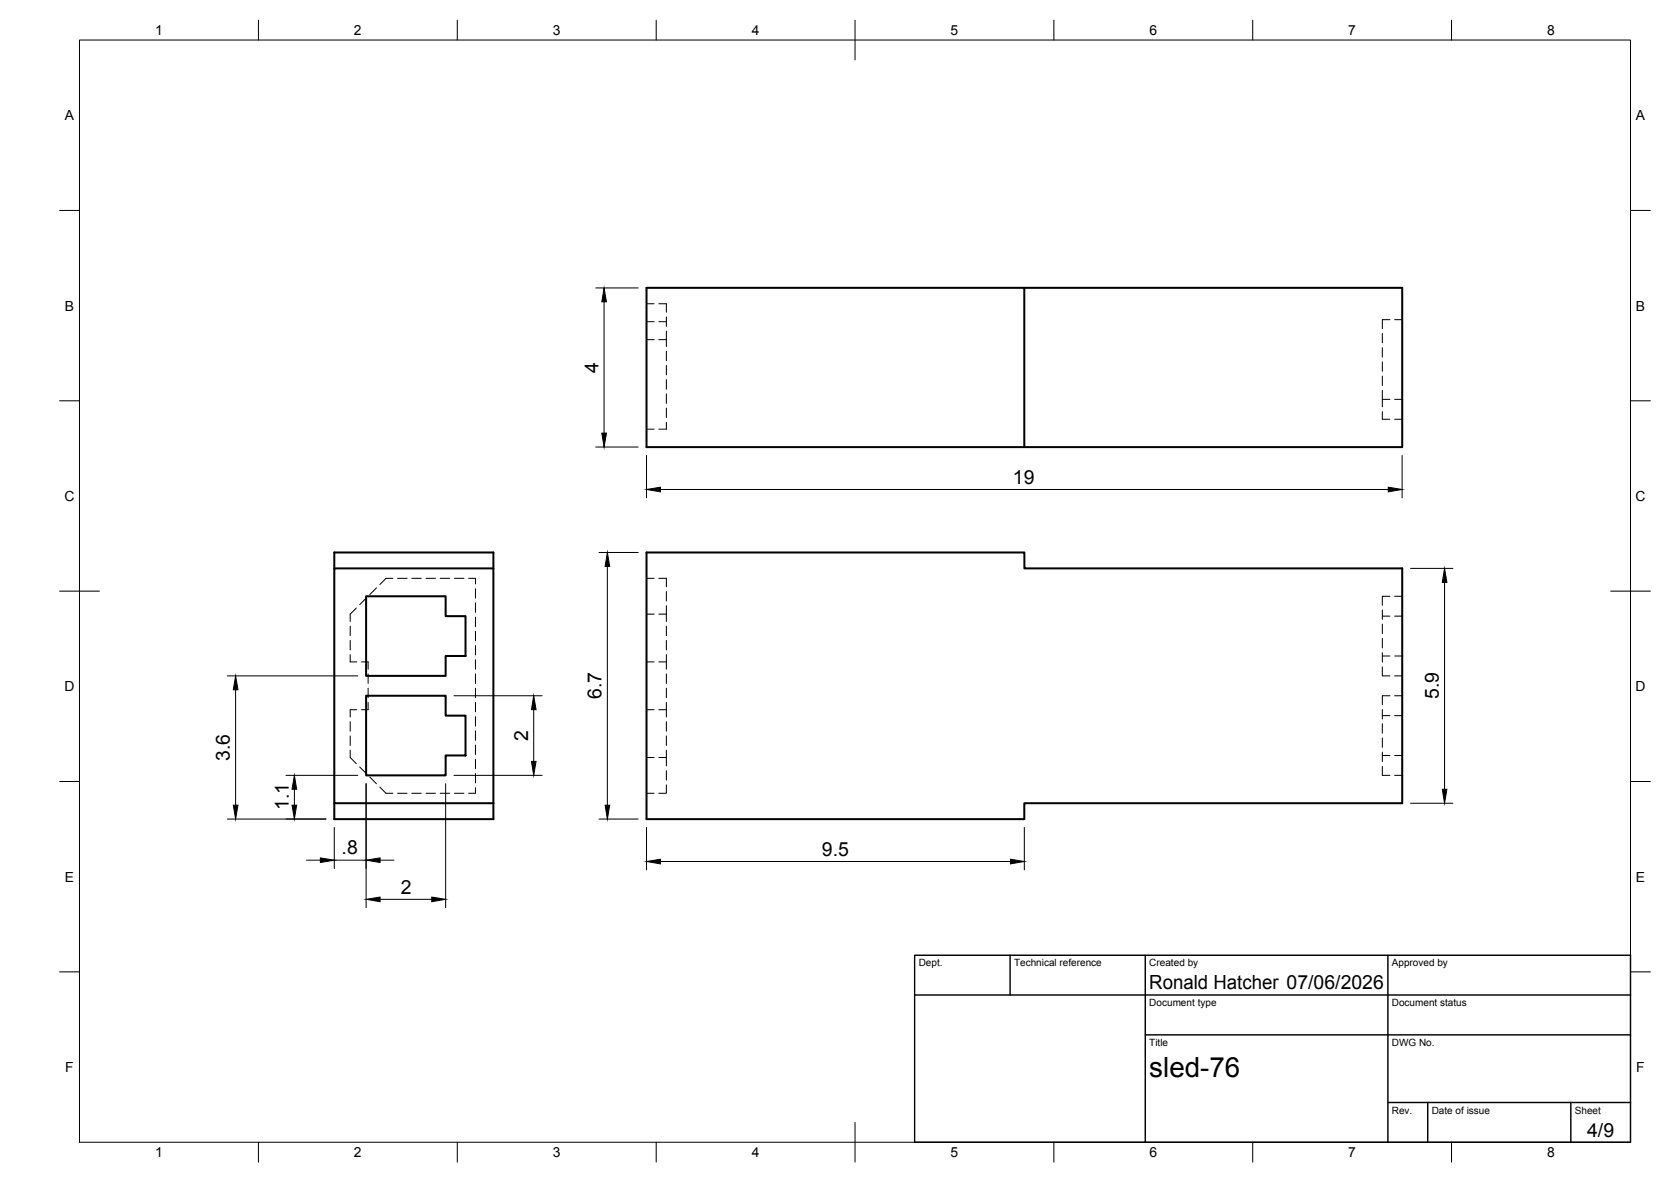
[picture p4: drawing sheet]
<svg xmlns="http://www.w3.org/2000/svg" width="420mm" height="297mm" viewBox="0 0 420 297" stroke-linecap="round" stroke-linejoin="round" font-family="sans-serif">
<!-- layer: Visible -->
<path d="M162.6 72.3h190v40.1h-190zM257.6 72.3v40.1M162.6 138.8h95v4h95v59.1h-95v4h-95zM84.1 142.8v-4h40v63.1M92.1 149.8h20v5h5v10.1h-5v4.9h-20zM124.1 142.8h-40v59.1h40M92.1 174.8h20v5h5v10.1h-5v4.9h-20zM84.1 201.9v4h40v-4" fill="none" stroke="#000" stroke-width=".51"/>
<!-- layer: Hidden -->
<g fill="none" stroke="#000" stroke-width=".25">
<path d="M162.6 76.3h1.9M165.7 76.3h1.9v2.2M167.6 79.7v2.3M162.6 80.8h1.9M162.6 85.4h1.9M165.7 80.8h1.9M165.7 85.4h1.9M167.6 83.2v3.9M167.6 88.3v2.3M167.6 91.8v2.4M167.6 95.4v2.4M167.6 99v2.4"/>
<path d="M347.6 83.8v2.4M347.6 87.4v2.4M347.6 90.9v2.4M347.6 94.5v2.4M347.6 98.1v4.2M349.5 80.3h-1.9v2.3M350.7 80.3h1.9M162.6 107.9h1.9M167.6 102.6v2.3M167.6 106.1v1.8h-1.9M347.6 103.4v2h1.9M347.6 100.4h1.9"/>
<path d="M350.7 100.4h1.9M350.7 105.4h1.9M88.1 157.4v2.4M89.6 152.8l-1.5 1.5v1.9M92.1 150.3l-1.7 1.6M94.7 147.7l-1.7 1.7M98.8 145.3h-1.8l-1.5 1.6M100 145.3h2.4M103.5 145.3h2.4M107.1 145.3h2.4M110.7 145.3h2.4M114.3 145.3h2.3"/>
<path d="M117.8 145.3h1.7v1.4M119.5 147.9v2.4M119.5 151.5v2.4M119.5 155.1v2.4M119.5 158.7v2.3M162.6 145.3h1.9M162.6 154.3h1.9M165.7 145.3h1.9v2.2M165.7 154.3h1.9M167.6 148.7v2.3M167.6 152.2v4M167.6 157.4v2.4"/>
<path d="M347.6 153.3v2.4M347.6 156.9v2.3M347.6 154.8h1.9M349.5 149.8h-1.9v2.3M350.7 149.8h1.9M350.7 154.8h1.9M88.1 164.5v1.8h1.6M88.1 160.9v2.4M89.7 178.4h-1.6v1.8M90.9 166.3h1.7v1.9M92.6 176.5v1.9h-1.7M92.6 169.4v2.4"/>
<path d="M92.6 172.9v2.4M119.5 162.2v2.4M119.5 165.8v2.4M119.5 169.4v2.4M119.5 172.9v2.4M119.5 176.5v2.4M162.6 166.3h1.9M162.6 178.4h1.9M165.7 166.3h1.9M165.7 178.4h1.9M167.6 160.9v2.4M167.6 164.5v3.7"/>
<path d="M167.6 169.4v2.4M167.6 172.9v2.4M167.6 176.5v3.7M347.6 160.4v2.4M347.6 164v2.4M347.6 167.6v2.2h1.9M347.6 178.3v2.4M347.6 179.8h1.9M347.6 164.9h1.9M349.5 174.8h-1.9v2.3M350.7 174.8h1.9M350.7 179.8h1.9"/>
<path d="M350.7 169.8h1.9M350.7 164.9h1.9M88.1 181.4v2.4M88.1 184.9v2.4M88.1 188.5v1.9l1.5 1.5M90.4 192.8l1.7 1.6M93 195.3l1.7 1.7M95.5 197.8l1.5 1.6h1.8M100 199.4h2.4M103.5 199.4h2.4M107.1 199.4h2.4M110.7 199.4h2.4"/>
<path d="M114.3 199.4h2.3M119.5 198v1.4h-1.7M119.5 180.1v2.4M119.5 183.6v2.4M119.5 187.2v2.4M119.5 190.8v2.4M119.5 194.4v2.4M162.6 190.4h1.9M162.6 199.4h1.9M165.7 190.4h1.9M167.6 197.2v2.2h-1.9M167.6 181.4v2.4"/>
<path d="M167.6 184.9v2.4M167.6 188.5v4M167.6 193.7v2.3M347.6 192.6v2.2h1.9M347.6 181.9v2.4M347.6 185.4v2.4M347.6 189v2.4M347.6 189.9h1.9M350.7 194.8h1.9M350.7 189.9h1.9"/>
</g>
<!-- layer: BORDER -->
<g fill="none" stroke="#000" stroke-width=".25">
<path d="M20 10.1h390v276.9h-390zM65 5.1v5M115 5.1v5M165 5.1v5M215 5.1v10M265 5.1v5M315 5.1v5M365 5.1v5M15 52.9h5M410 52.9h5M15 100.7h5M410 100.7h5"/>
<path d="M15 148.6h10M405 148.6h10M15 196.4h5M410 196.4h5M15 244.2h5M410 244.2h5M65 287v5M115 287v5M165 287v5M215 282.1v9.9M265 287v5M315 287v5"/>
<path d="M365 287v5"/>
</g>
<!-- layer: TITLEBLOCK -->
<path d="M230 240.1h180v46.9h-180zM230 250h180M254 240.1v9.9M288 240.1v46.9M349 240.1v46.9M288 260.1h122M349 277.1h61M359 277.1v9.9M395 277.1v9.9" fill="none" stroke="#000" stroke-width=".36"/>
<!-- layer: FD_Dimensions -->
<g fill="none" stroke="#000" stroke-width=".25">
<path d="M149.8 72.4h10.7M151.9 75.8v33M149.8 112.3h10.7M162.6 114.5v10.6M352.6 114.5v10.6M150.6 138.8h9.9M166.1 123h183M152.7 142.4v59.9M354.7 142.8h10.6M363.2 146.4v51.9M57.1 169.8h32.9M59.2 173.3v29"/>
<path d="M114.2 174.8h22.1M134.2 178.3v13M71.9 194.8h18.1M74 198.3v4M92.1 196.9v31.2M112.1 196.9v31.2M114.2 194.8h22.1M57.1 205.8h24.9M77.1 216.2h3.5M84.1 207.9v10.4M84.1 216.2h8M95.6 216.2h3.5"/>
<path d="M150.6 205.8h9.9M162.6 207.9v10.7M166.1 216.5h88M257.6 207.9v10.7M354.7 201.9h10.6M95.6 226h13"/>
</g>
<g fill="#000" stroke="#000" stroke-width=".25">
<path d="M151.9 72.4l.6 3.4h-1.2zM151.3 108.8h1.2l-.6 3.5zM162.6 123l3.5-.6v1.2zM349.1 122.4l3.5 .6-3.5 .6zM152.7 138.8l.6 3.6h-1.2zM363.2 142.8l.6 3.6h-1.2zM59.2 169.8l.6 3.5h-1.1zM134.2 174.8l.6 3.5h-1.2zM74 194.8l.6 3.5h-1.2zM133.6 191.3h1.2l-.6 3.5zM362.6 198.3h1.2l-.6 3.6zM58.7 202.3h1.1l-.6 3.5z"/>
<path d="M73.4 202.3h1.2l-.6 3.5zM80.6 215.6l3.5 .6-3.5 .6zM92.1 216.2l3.5-.6v1.2zM152.1 202.3h1.2l-.6 3.5zM162.6 216.5l3.5-.6v1.2zM254.1 215.9l3.5 .6-3.5 .6zM92.1 226l3.5-.6v1.2zM108.6 225.4l3.5 .6-3.5 .6z"/>
</g>
<text font-size="7" x="289" y="270.6">sled-76</text>
<g font-size="4.9">
<text x="150.5" y="93.6" transform="rotate(-90 150.5 93.6)">4</text>
<text x="254.7" y="121.5">19</text>
<text x="151.3" y="175.7" transform="rotate(-90 151.3 175.7)">6.7</text>
<text x="361.8" y="175.7" transform="rotate(-90 361.8 175.7)">5.9</text>
<text x="57.8" y="191.2" transform="rotate(-90 57.8 191.2)">3.6</text>
<text x="132.8" y="186.1" transform="rotate(-90 132.8 186.1)">2</text>
<text x="72.6" y="203.6" transform="rotate(-90 72.6 203.6)">1.1</text>
<text x="85.9" y="214.7">.8</text>
<text x="206.7" y="215">9.5</text>
<text x="100.8" y="224.6">2</text>
<text x="289" y="248.5">Ronald Hatcher 07/06/2026</text>
<text x="399.1" y="285.7">4/9</text>
</g>
<g font-size="3.5">
<text x="39" y="8.8">1</text>
<text x="89" y="8.8">2</text>
<text x="139" y="8.8">3</text>
<text x="189" y="8.8">4</text>
<text x="239" y="8.8">5</text>
<text x="289" y="8.8">6</text>
<text x="339" y="8.8">7</text>
<text x="389" y="8.8">8</text>
<text x="16.3" y="30.2">A</text>
<text x="411.3" y="30.2">A</text>
<text x="16.3" y="78">B</text>
<text x="411.3" y="78">B</text>
<text x="16.2" y="125.9">C</text>
<text x="411.2" y="125.9">C</text>
<text x="16.2" y="173.7">D</text>
<text x="411.2" y="173.7">D</text>
<text x="16.3" y="221.6">E</text>
<text x="411.3" y="221.6">E</text>
<text x="16.4" y="269.4">F</text>
<text x="411.4" y="269.4">F</text>
<text x="39" y="290.8">1</text>
<text x="89" y="290.8">2</text>
<text x="139" y="290.8">3</text>
<text x="189" y="290.8">4</text>
<text x="239" y="290.8">5</text>
<text x="289" y="290.8">6</text>
<text x="339" y="290.8">7</text>
<text x="389" y="290.8">8</text>
</g>
<g font-size="2.5">
<text x="231" y="242.9">Dept.</text>
<text x="255" y="242.9">Technical reference</text>
<text x="289" y="242.9">Created by</text>
<text x="350" y="242.9">Approved by</text>
<text x="289" y="252.8">Document type</text>
<text x="350" y="252.8">Document status</text>
<text x="289" y="262.9">Title</text>
<text x="350" y="262.9">DWG No.</text>
<text x="350" y="279.9">Rev.</text>
<text x="360" y="279.9">Date of issue</text>
<text x="396" y="279.9">Sheet</text>
</g>
</svg>
